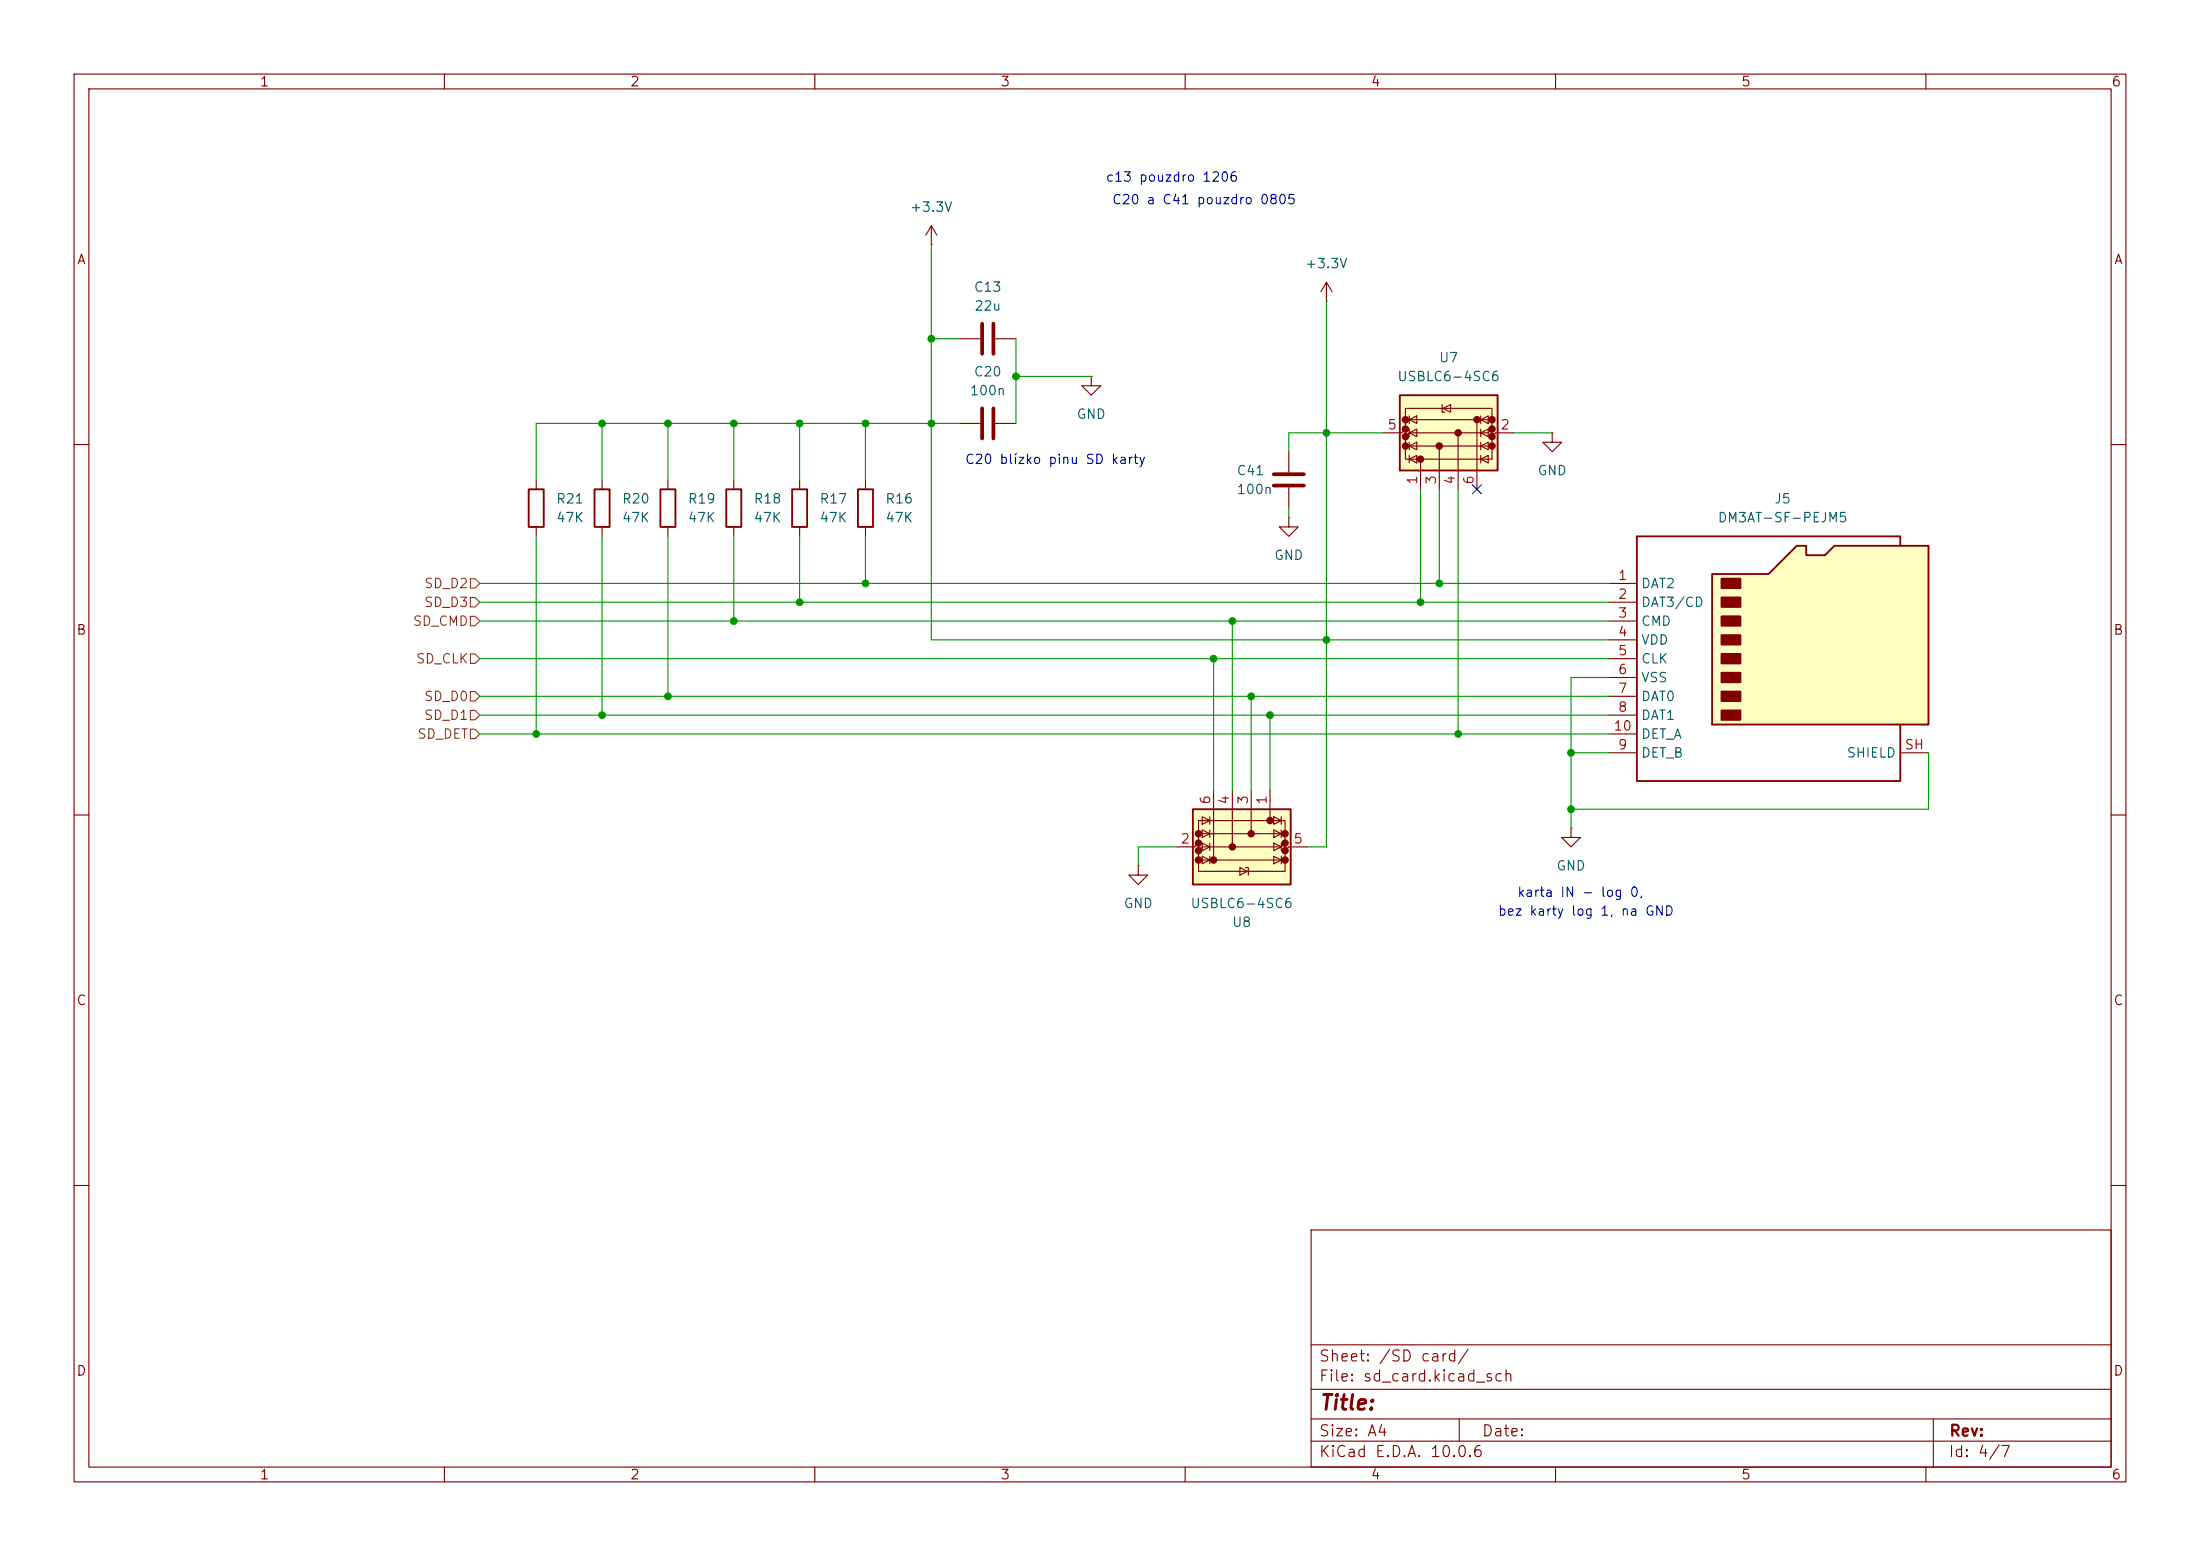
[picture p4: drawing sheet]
<svg xmlns="http://www.w3.org/2000/svg" width="297mm" height="210mm" viewBox="0 0 297 210" stroke-linecap="round" stroke-linejoin="round" font-family="sans-serif">
<g fill="none" stroke="#840000" stroke-width=".15">
<path d="M10 10h277v190h-277zM12 12h273v186h-273zM60 10v2M110 10v2M160 10v2M210 10v2M260 10v2M10 60h2M285 60h2M10 110h2M285 110h2M10 160h2"/>
<path d="M177 166h108v32h-108zM285 160h2M60 198v2M110 198v2M160 198v2M177 194.5h108M177 191.5h108M177 187.5h108M177 181.5h108M197 191.5v3M210 198v2M260 198v2"/>
<path d="M261 191.5v6.5"/>
</g>
<path d="M231.1 77.5h7.7l3.8-3.8h1.2v1.2h2.6l1.2-1.2h12.7v24.1h-29.2z" fill="#ffffc2"/>
<path d="M71.4 66h2v5.1h-2zM80.3 66h2v5.1h-2zM89.2 66h2v5.1h-2zM115.8 66h2.1v5.1h-2.1zM231.1 77.5h7.7l3.8-3.8h1.2v1.2h2.6l1.2-1.2h12.7v24.1h-29.2zM256.5 73.7v-1.3h-35.5v33h35.5v-7.6" fill="none" stroke="#840000" stroke-width=".25"/>
<g fill="#840000" stroke="#840000" stroke-width=".25">
<path d="M232.4 78.1h2.5v1.3h-2.5z"/>
<path d="M232.4 80.6h2.5v1.3h-2.5z"/>
<path d="M232.4 83.2h2.5v1.3h-2.5z"/>
<path d="M232.4 85.7h2.5v1.3h-2.5z"/>
<path d="M232.4 88.3h2.5v1.2h-2.5z"/>
<path d="M232.4 90.8h2.5v1.3h-2.5z"/>
<path d="M232.4 93.3h2.5v1.3h-2.5z"/>
<path d="M232.4 95.9h2.5v1.3h-2.5z"/>
</g>
<g fill="none" stroke="#840000" stroke-width=".15">
<path d="M179.1 38.1l-.8 1.3M179.1 38.1l.7 1.3M179.1 38.1v2.5M179.1 40.6h.1M72.4 64.8v1.2M72.4 71.1v1.3M81.3 64.8v1.2M81.3 71.1v1.3M90.2 64.8v1.2M90.2 71.1v1.3M116.8 64.8v1.2M116.8 71.1v1.3"/>
<path d="M174 69.9v1.2h1.3l-1.3 1.3-1.3-1.3h1.3M174 69.9h.1M217.2 78.7h3.8M217.2 81.3h3.8M217.2 83.8h3.8M217.2 86.4h3.8M217.2 88.9h3.8M217.2 91.4h3.8M217.2 94h3.8M217.2 96.5h3.8M217.2 99.1h3.8M153.7 116.8v1.3h1.2l-1.2 1.3-1.3-1.3h1.3"/>
<path d="M153.7 116.8h.1M217.2 101.6h3.8M256.5 101.6h3.8"/>
</g>
<path d="M161 109.2h13.2v10.2h-13.2z" fill="#ffffc2"/>
<g fill="#840000" stroke="#840000" stroke-width=".51">
<circle cx="171.4" cy="110.7" r=".25"/>
<circle cx="173.5" cy="112.5" r=".25"/>
<circle cx="168.9" cy="112.5" r=".25"/>
<circle cx="161.8" cy="112.5" r=".25"/>
<circle cx="173.5" cy="113.8" r=".25"/>
<circle cx="161.8" cy="113.8" r=".25"/>
<circle cx="166.4" cy="114.3" r=".25"/>
<circle cx="173.5" cy="114.8" r=".25"/>
<circle cx="161.8" cy="114.8" r=".25"/>
<circle cx="173.5" cy="116.1" r=".25"/>
<circle cx="163.8" cy="116.1" r=".25"/>
<circle cx="161.8" cy="116.1" r=".25"/>
</g>
<g fill="none" stroke="#840000" stroke-width=".15">
<path d="M125.7 33h.1M125.7 30.5l-.7 1.3M125.7 30.5l.8 1.3M125.7 30.5v2.5M129.5 57.2h2.8M129.5 45.7h2.8M134.4 57.2h2.8M134.4 45.7h2.8M147.3 50.8v1.3h1.3l-1.3 1.2-1.3-1.2h1.3M147.3 50.8h.1M99.1 64.8v1.2M99.1 71.1v1.3"/>
<path d="M107.9 64.8v1.2M107.9 71.1v1.3M174 61v2.8M174 65.8v2.8M161.8 116.1v1.5h11.7v-1.5M161.8 112.5v-1.8h11.7v1.8M161.8 113.8v1M162.3 110.2l1 .5-1 .6zM162.3 112l1 .5-1 .5zM162.3 113.8l1 .5-1 .5zM162.3 115.6l1 .5-1 .5zM163.3 110.2v1.1"/>
<path d="M163.3 112v1M163.3 113.8v1M163.3 115.6v1M163.8 106.7v9.4M166.4 106.7v7.6M167.4 117.1l1 .5-1 .5zM168.1 117.1h.4v1M168.9 106.7v5.8M171.4 106.7v4M172 110.2l1 .5-1 .6zM172 112l1 .5-1 .5zM172 113.8l1 .5-1 .5z"/>
<path d="M172 115.6l1 .5-1 .5zM173 110.2v1.1M173 112v1M173 113.8v1M173 115.6v1M173.5 113.8v2.3h-11.7v-1.3M173.5 113.8v-1.3h-11.7v1.3l-.5 .5h-2.6M173.5 113.8l-.5 .5h-10.7l-.5 .5M176.5 114.3h-2.5l-.5 .5M212.1 111.8v1.2h1.3l-1.3 1.3-1.3-1.3h1.3M212.1 111.8h.1"/>
</g>
<path d="M98 66h2.1v5.1h-2.1zM106.9 66h2.1v5.1h-2.1zM161 109.2h13.2v10.2h-13.2z" fill="none" stroke="#840000" stroke-width=".25"/>
<path d="M132.6 43.7v4.1M132.6 55.1v4.1M134.1 43.7v4.1M134.1 55.1v4.1M172 64h4M172 65.5h4" fill="none" stroke="#840000" stroke-width=".51"/>
<path d="M189 53.3h13.2v10.2h-13.2z" fill="#ffffc2"/>
<g fill="#840000" stroke="#840000" stroke-width=".51">
<circle cx="191.8" cy="62" r=".25"/>
<circle cx="189.7" cy="60.2" r=".25"/>
<circle cx="194.3" cy="60.2" r=".25"/>
<circle cx="201.4" cy="60.2" r=".25"/>
<circle cx="189.7" cy="58.9" r=".25"/>
<circle cx="201.4" cy="58.9" r=".25"/>
<circle cx="196.8" cy="58.4" r=".25"/>
<circle cx="189.7" cy="57.9" r=".25"/>
<circle cx="201.4" cy="57.9" r=".25"/>
<circle cx="189.7" cy="56.6" r=".25"/>
<circle cx="199.4" cy="56.6" r=".25"/>
<circle cx="201.4" cy="56.6" r=".25"/>
</g>
<g fill="none" stroke="#840000" stroke-width=".15">
<path d="M189.7 56.6v-1.5h11.7v1.5M189.7 57.9l-.5 .5h-2.5M190.2 58.4l1.1-.5v1zM190.2 56.6l1.1-.5v1.1zM190.2 56.1v1.1M190.2 57.9v1M190.2 59.7v1M194.7 54.6v1h.4M194.8 55.1l1-.5v1zM196.8 58.4v7.6M199.4 56.6v9.4M199.9 58.4l1-.5v1z"/>
<path d="M199.9 56.6l1-.5v1.1zM199.9 56.1v1.1M199.9 57.9v1M199.9 59.7v1M201.4 57.9v-1.3h-11.7v2.3M201.4 57.9l-.5 .5h-10.7l-.5 .5M201.4 57.9v1M204.5 58.4h-2.6l-.5 .5v1.3h-11.7v-1.3M209.5 58.4v1.3h1.3l-1.3 1.3-1.2-1.3h1.2M209.5 58.4h.1M189.7 60.2v1.8h11.7v-1.8M190.2 62l1.1-.5v1z"/>
<path d="M190.2 60.2l1.1-.5v1zM190.2 61.5v1M191.8 62v4M194.3 60.2v5.8M199.9 62l1-.5v1zM199.9 60.2l1-.5v1zM199.9 61.5v1"/>
</g>
<path d="M189 53.3h13.2v10.2h-13.2z" fill="none" stroke="#840000" stroke-width=".25"/>
<path d="M63.5 78.1h.6l.7 .6-.7 .7h-.6zM63.5 88.3h.6l.7 .6-.7 .6h-.6zM63.5 80.6h.6l.7 .7-.7 .6h-.6zM63.5 95.9h.6l.7 .6-.7 .7h-.6zM63.5 93.3h.6l.7 .7-.7 .6h-.6zM63.5 98.4h.6l.7 .7-.7 .6h-.6zM63.5 83.2h.6l.7 .6-.7 .7h-.6z" fill="none" stroke="#725600" stroke-width=".15"/>
<g fill="none" stroke="#009600" stroke-width=".15">
<path d="M125.7 33v53.4h91.5M81.3 57.2v7.6M90.2 57.2v7.6M99.1 57.2v7.6M107.9 57.2v7.6M116.8 57.2v7.6M125.7 45.7h3.8M129.5 57.2h-57.1v7.6M137.2 45.7v11.5M137.2 50.8h10.1M179.1 40.6v73.7h-2.6M186.7 58.4h-12.7v2.6"/>
<path d="M204.5 58.4h5M64.8 78.7h152.4M72.4 72.4v26.7M81.3 72.4v24.1M90.2 72.4v21.6M99.1 72.4v11.4M107.9 72.4v8.9M116.8 72.4v6.3M174 68.6v1.3M191.8 66v15.3M194.3 66v12.7M196.8 66v33.1"/>
<path d="M64.8 99.1h152.4M64.8 96.5h152.4M64.8 83.8h152.4M64.8 88.9h152.4M64.8 94h152.4M64.8 81.3h152.4M163.8 88.9v17.8M166.4 83.8v22.9M168.9 94v12.7M171.4 96.5v10.2M217.2 91.4h-5.1v20.4M158.7 114.3h-5v2.5"/>
<path d="M212.1 101.6h5.1M260.3 101.6v7.6h-48.2"/>
</g>
<path d="M198.8 65.4l1.2 1.2M200 65.4l-1.2 1.2" fill="none" stroke="#000084" stroke-width=".15"/>
<g fill="#009600" stroke="#009600" stroke-width=".14">
<circle cx="196.8" cy="99.1" r=".46"/>
<circle cx="212.1" cy="101.6" r=".46"/>
<circle cx="191.8" cy="81.3" r=".46"/>
<circle cx="194.3" cy="78.7" r=".46"/>
<circle cx="212.1" cy="109.2" r=".46"/>
<circle cx="179.1" cy="58.4" r=".46"/>
<circle cx="137.2" cy="50.8" r=".46"/>
<circle cx="116.8" cy="78.7" r=".46"/>
<circle cx="116.8" cy="57.2" r=".46"/>
<circle cx="125.7" cy="57.2" r=".46"/>
<circle cx="125.7" cy="45.7" r=".46"/>
<circle cx="107.9" cy="81.3" r=".46"/>
<circle cx="99.1" cy="83.8" r=".46"/>
<circle cx="99.1" cy="57.2" r=".46"/>
<circle cx="90.2" cy="57.2" r=".46"/>
<circle cx="81.3" cy="96.5" r=".46"/>
<circle cx="90.2" cy="94" r=".46"/>
<circle cx="72.4" cy="99.1" r=".46"/>
<circle cx="81.3" cy="57.2" r=".46"/>
<circle cx="107.9" cy="57.2" r=".46"/>
<circle cx="179.1" cy="86.4" r=".46"/>
<circle cx="166.4" cy="83.8" r=".46"/>
<circle cx="163.8" cy="88.9" r=".46"/>
<circle cx="168.9" cy="94" r=".46"/>
<circle cx="171.4" cy="96.5" r=".46"/>
</g>
<text font-size="2" fill="#840000" x="178" y="190.8">Title:</text>
<g font-size="1.5" fill="#840000">
<text x="178" y="184.1">Sheet: /SD card/</text>
<text x="178" y="186.8">File: sd_card.kicad_sch</text>
<text x="178" y="197">KiCad E.D.A. 10.0.6</text>
<text x="178" y="194.2">Size: A4</text>
<text x="200" y="194.2">Date:</text>
<text x="263" y="197">Id: 4/7</text>
<text x="263" y="194.2">Rev:</text>
</g>
<g font-size="1.3" fill="#840000">
<text x="35" y="12">1</text>
<text x="85" y="12">2</text>
<text x="135" y="12">3</text>
<text x="185" y="12">4</text>
<text x="235" y="12">5</text>
<text x="285" y="12">6</text>
<text x="10.3" y="36">A</text>
<text x="285.3" y="36">A</text>
<text x="10.2" y="86">B</text>
<text x="285.2" y="86">B</text>
<text x="10.2" y="136">C</text>
<text x="285.2" y="136">C</text>
<text x="10.2" y="186">D</text>
<text x="285.2" y="186">D</text>
<text x="35" y="200">1</text>
<text x="85" y="200">2</text>
<text x="135" y="200">3</text>
<text x="185" y="200">4</text>
<text x="235" y="200">5</text>
<text x="285" y="200">6</text>
</g>
<g font-size="1.3" fill="#006464">
<text x="122.8" y="28.9">+3.3V</text>
<text x="131.4" y="39.7">C13</text>
<text x="176.1" y="36.5">+3.3V</text>
<text x="131.4" y="42.2">22u</text>
<text x="130.8" y="53.7">100n</text>
<text x="131.4" y="51.1">C20</text>
<text x="188.6" y="51.8">USBLC6-4SC6</text>
<text x="194.2" y="49.2">U7</text>
<text x="145.3" y="56.8">GND</text>
<text x="166.9" y="64.5">C41</text>
<text x="207.5" y="64.5">GND</text>
<text x="75" y="68.3">R21</text>
<text x="75" y="70.8">47K</text>
<text x="83.9" y="68.3">R20</text>
<text x="83.9" y="70.8">47K</text>
<text x="92.8" y="68.3">R19</text>
<text x="92.8" y="70.8">47K</text>
<text x="101.7" y="68.3">R18</text>
<text x="101.7" y="70.8">47K</text>
<text x="110.5" y="68.3">R17</text>
<text x="110.5" y="70.8">47K</text>
<text x="119.4" y="68.3">R16</text>
<text x="119.4" y="70.8">47K</text>
<text x="166.9" y="67">100n</text>
<text x="231.8" y="70.8">DM3AT-SF-PEJM5</text>
<text x="239.4" y="68.3">J5</text>
<text x="171.9" y="75.9">GND</text>
<text x="221.5" y="79.7">DAT2</text>
<text x="221.5" y="82.2">DAT3/CD</text>
<text x="221.5" y="84.8">CMD</text>
<text x="221.5" y="87.3">VDD</text>
<text x="221.5" y="89.9">CLK</text>
<text x="221.5" y="92.4">VSS</text>
<text x="221.5" y="94.9">DAT0</text>
<text x="221.5" y="97.5">DAT1</text>
<text x="221.5" y="100">DET_A</text>
<text x="221.5" y="102.6">DET_B</text>
<text x="249.2" y="102.6">SHIELD</text>
<text x="210" y="117.8">GND</text>
<text x="151.6" y="122.9">GND</text>
<text x="160.6" y="122.9">USBLC6-4SC6</text>
<text x="166.2" y="125.4">U8</text>
</g>
<g font-size="1.3" fill="#0000c2">
<text x="149.2" y="24.8">c13 pouzdro 1206</text>
<text x="150" y="27.9">C20 a C41 pouzdro 0805</text>
<text x="130.2" y="62.9">C20 blízko pinu SD karty</text>
<text x="202.1" y="123.9">bez karty log 1, na GND</text>
<text x="204.7" y="121.4">karta IN - log 0,</text>
</g>
<g font-size="1.3" fill="#a90000">
<text x="187.2" y="58.3">5</text>
<text x="202.5" y="58.3">2</text>
<text x="191.6" y="65.5" transform="rotate(-90 191.6 65.5)">1</text>
<text x="194.2" y="65.5" transform="rotate(-90 194.2 65.5)">3</text>
<text x="196.7" y="65.5" transform="rotate(-90 196.7 65.5)">4</text>
<text x="199.3" y="65.5" transform="rotate(-90 199.3 65.5)">6</text>
<text x="218.3" y="78.6">1</text>
<text x="218.3" y="81.1">2</text>
<text x="218.3" y="83.7">3</text>
<text x="218.3" y="86.2">4</text>
<text x="218.3" y="88.8">5</text>
<text x="218.3" y="91.3">6</text>
<text x="218.3" y="93.8">7</text>
<text x="217.7" y="98.9">10</text>
<text x="218.3" y="96.4">8</text>
<text x="218.3" y="101.5">9</text>
<text x="257" y="101.5">SH</text>
<text x="163.7" y="108.7" transform="rotate(-90 163.7 108.7)">6</text>
<text x="166.2" y="108.7" transform="rotate(-90 166.2 108.7)">4</text>
<text x="168.8" y="108.7" transform="rotate(-90 168.8 108.7)">3</text>
<text x="171.3" y="108.7" transform="rotate(-90 171.3 108.7)">1</text>
<text x="159.3" y="114.2">2</text>
<text x="174.5" y="114.2">5</text>
</g>
<g font-size="1.3" fill="#725600">
<text x="57.2" y="82.2">SD_D3</text>
<text x="57.2" y="79.7">SD_D2</text>
<text x="55.6" y="84.8">SD_CMD</text>
<text x="56.1" y="89.9">SD_CLK</text>
<text x="57.2" y="94.9">SD_D0</text>
<text x="56.2" y="100">SD_DET</text>
<text x="57.2" y="97.5">SD_D1</text>
</g>
</svg>
